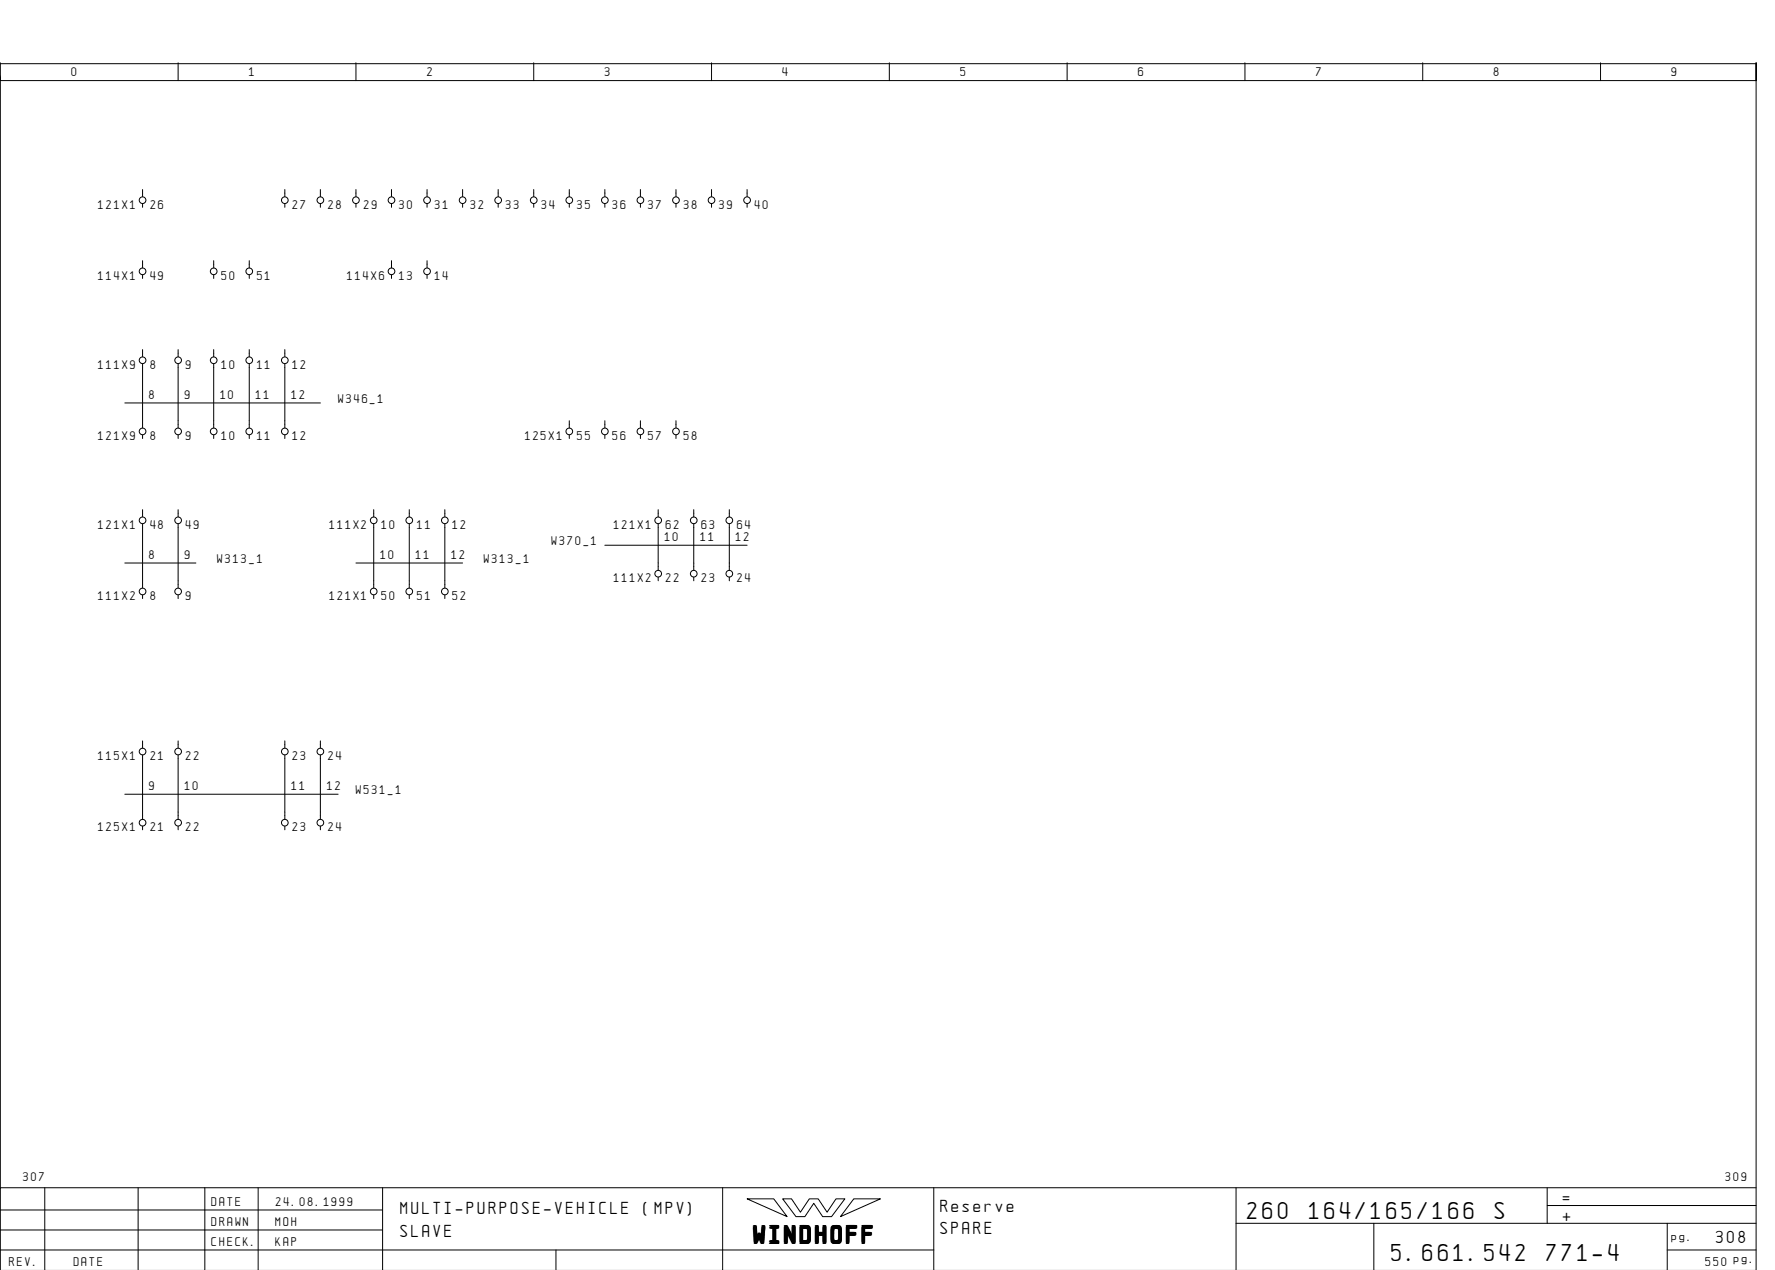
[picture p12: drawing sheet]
<svg xmlns="http://www.w3.org/2000/svg" width="399mm" height="286mm" viewBox="0 0 399 286" stroke-linecap="round" stroke-linejoin="round" font-family="sans-serif">
<g fill="none" stroke="#000" stroke-width=".22">
<path d="M.1 14.1v4h395v-4v271.6M.1 17.1v250M.1 14.3h395M40.1 14.1v4M80.1 14.1v4M120.1 14.1v4M160.1 14.1v4M200.1 14.1v4M240.1 14.1v4M280.1 14.1v4M320.1 14.1v4M360.1 14.1v4"/>
<path d="M32.1 42.6v1.6M32.1 45.8v.8M32.1 58.6v1.6M48.1 58.6v1.6M56.1 58.6v1.6M64.1 42.6v1.6M64.1 45.8v.8M72.1 42.6v1.6M72.1 45.8v.8M80.1 42.6v1.6M80.1 45.8v.8M88.1 42.6v1.6"/>
<path d="M88.1 45.8v.8M88.1 58.6v1.6M96.1 42.6v1.6M96.1 45.8v.8M96.1 58.6v1.6M104.1 42.6v1.6M104.1 45.8v.8M112.1 42.6v1.6M112.1 45.8v.8M120.1 42.6v1.6M120.1 45.8v.8M128.1 42.6v1.6"/>
<path d="M128.1 45.8v.8M136.1 42.6v1.6M136.1 45.8v.8M144.1 42.6v1.6M144.1 45.8v.8M152.1 42.6v1.6M152.1 45.8v.8M160.1 42.6v1.6M160.1 45.8v.8M168.1 42.6v1.6M168.1 45.8v.8M32.1 61.8v.8"/>
<path d="M32.1 78.6v1.6M40.1 78.6v1.6M48.1 61.8v.8M48.1 78.6v1.6M56.1 61.8v.8M56.1 78.6v1.6M64.1 78.6v1.6M88.1 61.8v.8M96.1 61.8v.8M28.1 90.6h44M32.1 81.8v14.4M32.1 97.8v.8"/>
<path d="M40.1 81.8v14.4M40.1 97.8v.8M48.1 81.8v14.4M48.1 97.8v.8M56.1 81.8v14.4M56.1 97.8v.8M64.1 81.8v14.4M64.1 97.8v.8M128.1 94.6v1.6M128.1 97.8v.8M136.1 94.6v1.6M136.1 97.8v.8"/>
<path d="M144.1 94.6v1.6M144.1 97.8v.8M152.1 94.6v1.6M152.1 97.8v.8M32.1 114.6v1.6M32.1 117.8v14.4M40.1 114.6v1.6M40.1 117.8v14.4M84.1 114.6v1.6M84.1 117.8v14.4M92.1 114.6v1.6M92.1 117.8v14.4"/>
<path d="M100.1 114.6v1.6M100.1 117.8v14.4M148.1 114.6v1.6M148.1 117.8v10.4M156.1 114.6v1.6M156.1 117.8v10.4M164.1 114.6v1.6M164.1 117.8v10.4M28.1 126.6h16M32.1 133.8v.8M40.1 133.8v.8M80.1 126.6h24"/>
<path d="M84.1 133.8v.8M92.1 133.8v.8M100.1 133.8v.8M136.1 122.6h32M148.1 129.8v.8M156.1 129.8v.8M164.1 129.8v.8M28.1 178.6h48M32.1 166.6v1.6M32.1 169.8v14.4M40.1 166.6v1.6M40.1 169.8v14.4"/>
<path d="M64.1 166.6v1.6M64.1 169.8v14.4M72.1 166.6v1.6M72.1 169.8v14.4M32.1 185.8v.8M40.1 185.8v.8M64.1 185.8v.8M72.1 185.8v.8M10.1 267.1v18.5M31.1 267.1v18.5M46.1 267.1v18.6M58.1 267.1v18.6"/>
<path d="M86.1 272.1h-86M86.1 276.6h-86M86.1 267.1v18.6M162.6 267.1v18.6M168.1 269.6h6l3 4zM176.1 269.6h2l2 3 2-3h2l2 3 2-3h2l-3 4h-2l-2-3-2 3h-2zM192.1 269.6h6l-9 4zM210.1 267.1v18.6M278.1 275.1h117M278.1 267.1v18.6M309.1 275.1v10.6M348.1 271.1h47"/>
<path d="M348.1 267.1v8M375.1 275.1v10.6M395.1 267.1h-395v18.6M125.1 281.1v4.6M210.1 281.1h-210M375.1 281.1h20"/>
<circle cx="32.1" cy="45" r=".75"/>
<circle cx="64.1" cy="45" r=".75"/>
<circle cx="72.1" cy="45" r=".75"/>
<circle cx="80.1" cy="45" r=".75"/>
<circle cx="88.1" cy="45" r=".75"/>
<circle cx="96.1" cy="45" r=".75"/>
<circle cx="104.1" cy="45" r=".75"/>
<circle cx="112.1" cy="45" r=".75"/>
<circle cx="120.1" cy="45" r=".75"/>
<circle cx="128.1" cy="45" r=".75"/>
<circle cx="136.1" cy="45" r=".75"/>
<circle cx="144.1" cy="45" r=".75"/>
<circle cx="152.1" cy="45" r=".75"/>
<circle cx="160.1" cy="45" r=".75"/>
<circle cx="168.1" cy="45" r=".75"/>
<circle cx="32.1" cy="61" r=".75"/>
<circle cx="48.1" cy="61" r=".75"/>
<circle cx="56.1" cy="61" r=".75"/>
<circle cx="88.1" cy="61" r=".75"/>
<circle cx="96.1" cy="61" r=".75"/>
<circle cx="32.1" cy="97" r=".75"/>
<circle cx="32.1" cy="81" r=".75"/>
<circle cx="40.1" cy="97" r=".75"/>
<circle cx="40.1" cy="81" r=".75"/>
<circle cx="48.1" cy="97" r=".75"/>
<circle cx="48.1" cy="81" r=".75"/>
<circle cx="56.1" cy="97" r=".75"/>
<circle cx="56.1" cy="81" r=".75"/>
<circle cx="64.1" cy="97" r=".75"/>
<circle cx="64.1" cy="81" r=".75"/>
<circle cx="128.1" cy="97" r=".75"/>
<circle cx="136.1" cy="97" r=".75"/>
<circle cx="144.1" cy="97" r=".75"/>
<circle cx="152.1" cy="97" r=".75"/>
<circle cx="32.1" cy="117" r=".75"/>
<circle cx="40.1" cy="117" r=".75"/>
<circle cx="84.1" cy="117" r=".75"/>
<circle cx="92.1" cy="117" r=".75"/>
<circle cx="100.1" cy="117" r=".75"/>
<circle cx="148.1" cy="117" r=".75"/>
<circle cx="156.1" cy="117" r=".75"/>
<circle cx="164.1" cy="117" r=".75"/>
<circle cx="32.1" cy="133" r=".75"/>
<circle cx="40.1" cy="133" r=".75"/>
<circle cx="84.1" cy="133" r=".75"/>
<circle cx="92.1" cy="133" r=".75"/>
<circle cx="100.1" cy="133" r=".75"/>
<circle cx="148.1" cy="129" r=".75"/>
<circle cx="156.1" cy="129" r=".75"/>
<circle cx="164.1" cy="129" r=".75"/>
<circle cx="32.1" cy="169" r=".75"/>
<circle cx="40.1" cy="169" r=".75"/>
<circle cx="64.1" cy="169" r=".75"/>
<circle cx="72.1" cy="169" r=".75"/>
<circle cx="32.1" cy="185" r=".75"/>
<circle cx="40.1" cy="185" r=".75"/>
<circle cx="64.1" cy="185" r=".75"/>
<circle cx="72.1" cy="185" r=".75"/>
</g>
<g font-size="4.4">
<text x="280.6" y="274.1">260</text>
<text x="294.5" y="274.1">164/165/166</text>
<text x="336.3" y="274.1">S</text>
<text x="169.5" y="279.3">WINDHOFF</text>
<text x="313.1" y="283.6">5.661.542</text>
<text x="347.9" y="283.6">771-4</text>
</g>
<g font-size="3.1">
<text x="90.1" y="273.1">MULTI-PURPOSE-VEHICLE</text>
<text x="144.8" y="273.1">(MPV)</text>
<text x="211.6" y="272.6">Reserve</text>
<text x="351.6" y="270.6">=</text>
<text x="351.6" y="274.6">+</text>
<text x="90.1" y="278.1">SLAVE</text>
<text x="211.6" y="277.6">SPARE</text>
<text x="386.1" y="279.6">308</text>
</g>
<g font-size="2.3">
<text x="16.1" y="17.1">0</text>
<text x="56.1" y="17.1">1</text>
<text x="96.1" y="17.1">2</text>
<text x="136.1" y="17.1">3</text>
<text x="176.1" y="17.1">4</text>
<text x="216.1" y="17.1">5</text>
<text x="256.1" y="17.1">6</text>
<text x="296.1" y="17.1">7</text>
<text x="336.1" y="17.1">8</text>
<text x="376.1" y="17.1">9</text>
<text x="22.1" y="46.9">121X1</text>
<text x="33.8" y="46.9">26</text>
<text x="65.8" y="46.9">27</text>
<text x="73.8" y="46.9">28</text>
<text x="81.8" y="46.9">29</text>
<text x="89.8" y="46.9">30</text>
<text x="97.8" y="46.9">31</text>
<text x="105.8" y="46.9">32</text>
<text x="113.8" y="46.9">33</text>
<text x="121.8" y="46.9">34</text>
<text x="129.8" y="46.9">35</text>
<text x="137.8" y="46.9">36</text>
<text x="145.8" y="46.9">37</text>
<text x="153.8" y="46.9">38</text>
<text x="161.8" y="46.9">39</text>
<text x="169.8" y="46.9">40</text>
<text x="22.1" y="62.9">114X1</text>
<text x="33.8" y="62.9">49</text>
<text x="49.8" y="62.9">50</text>
<text x="57.8" y="62.9">51</text>
<text x="78.1" y="62.9">114X6</text>
<text x="89.8" y="62.9">13</text>
<text x="97.8" y="62.9">14</text>
<text x="22.1" y="82.9">111X9</text>
<text x="33.8" y="82.9">8</text>
<text x="41.8" y="82.9">9</text>
<text x="49.8" y="82.9">10</text>
<text x="57.8" y="82.9">11</text>
<text x="65.8" y="82.9">12</text>
<text x="33.6" y="89.6">8</text>
<text x="41.6" y="89.6">9</text>
<text x="49.6" y="89.6">10</text>
<text x="57.6" y="89.6">11</text>
<text x="65.6" y="89.6">12</text>
<text x="76.1" y="90.6">W346_1</text>
<text x="22.1" y="98.9">121X9</text>
<text x="33.8" y="98.9">8</text>
<text x="41.8" y="98.9">9</text>
<text x="49.8" y="98.9">10</text>
<text x="57.8" y="98.9">11</text>
<text x="65.8" y="98.9">12</text>
<text x="118.1" y="98.9">125X1</text>
<text x="129.8" y="98.9">55</text>
<text x="137.8" y="98.9">56</text>
<text x="145.8" y="98.9">57</text>
<text x="153.8" y="98.9">58</text>
<text x="22.1" y="118.9">121X1</text>
<text x="33.8" y="118.9">48</text>
<text x="41.8" y="118.9">49</text>
<text x="74.1" y="118.9">111X2</text>
<text x="85.8" y="118.9">10</text>
<text x="93.8" y="118.9">11</text>
<text x="101.8" y="118.9">12</text>
<text x="138.1" y="118.9">121X1</text>
<text x="149.8" y="118.9">62</text>
<text x="157.8" y="118.9">63</text>
<text x="165.8" y="118.9">64</text>
<text x="33.6" y="125.6">8</text>
<text x="41.6" y="125.6">9</text>
<text x="85.6" y="125.6">10</text>
<text x="93.6" y="125.6">11</text>
<text x="101.6" y="125.6">12</text>
<text x="124.1" y="122.6">W370_1</text>
<text x="149.6" y="121.6">10</text>
<text x="157.6" y="121.6">11</text>
<text x="165.6" y="121.6">12</text>
<text x="48.9" y="126.7">W313_1</text>
<text x="108.9" y="126.7">W313_1</text>
<text x="138.1" y="130.9">111X2</text>
<text x="149.8" y="130.9">22</text>
<text x="157.8" y="130.9">23</text>
<text x="165.8" y="130.9">24</text>
<text x="22.1" y="134.9">111X2</text>
<text x="33.8" y="134.9">8</text>
<text x="41.8" y="134.9">9</text>
<text x="74.1" y="134.9">121X1</text>
<text x="85.8" y="134.9">50</text>
<text x="93.8" y="134.9">51</text>
<text x="101.8" y="134.9">52</text>
<text x="22.1" y="170.9">115X1</text>
<text x="33.8" y="170.9">21</text>
<text x="41.8" y="170.9">22</text>
<text x="65.8" y="170.9">23</text>
<text x="73.8" y="170.9">24</text>
<text x="33.6" y="177.6">9</text>
<text x="41.6" y="177.6">10</text>
<text x="65.6" y="177.6">11</text>
<text x="73.6" y="177.6">12</text>
<text x="80.1" y="178.6">W531_1</text>
<text x="22.1" y="186.9">125X1</text>
<text x="33.8" y="186.9">21</text>
<text x="41.8" y="186.9">22</text>
<text x="65.8" y="186.9">23</text>
<text x="73.8" y="186.9">24</text>
<text x="5.2" y="265.6">307</text>
<text x="388.2" y="265.6">309</text>
<text x="47.6" y="271.1">DATE</text>
<text x="47.6" y="275.6">DRAWN</text>
<text x="62" y="275.6">MOH</text>
<text x="62.1" y="271.1">24.08.1999</text>
<text x="47.6" y="280.1">CHECK.</text>
<text x="62" y="280.1">KAP</text>
<text x="376.1" y="279.1">pg.</text>
<text x="2.1" y="284.6">REV.</text>
<text x="16.6" y="284.6">DATE</text>
<text x="383.7" y="284.6">550 pg.</text>
</g>
</svg>
